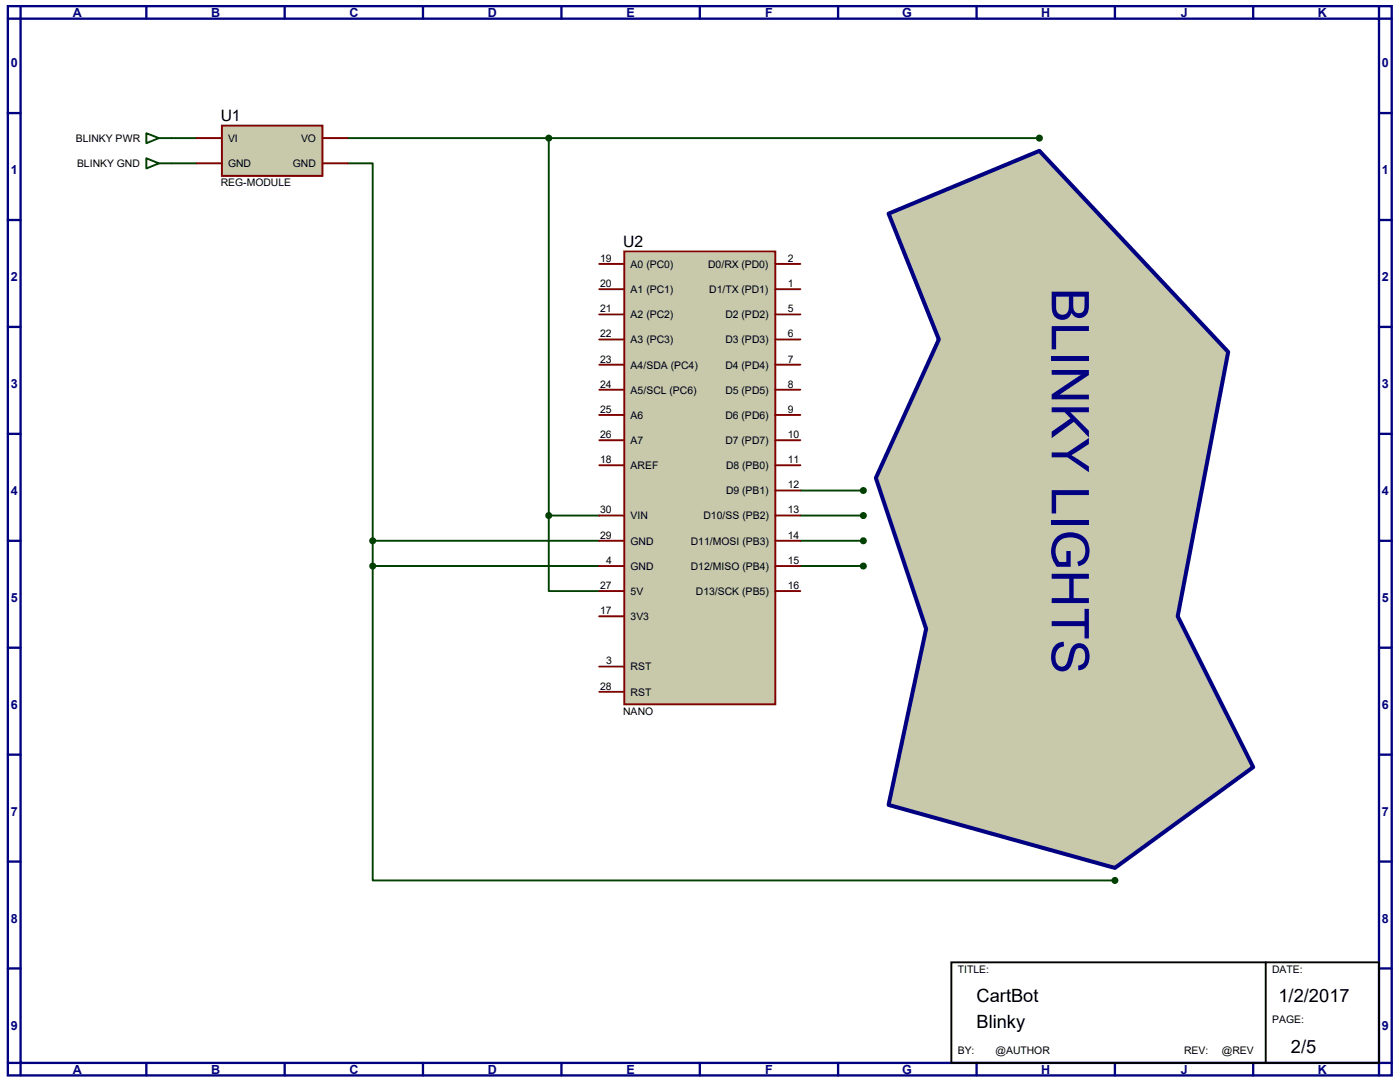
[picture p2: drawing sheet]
<svg xmlns="http://www.w3.org/2000/svg" width="279mm" height="216mm" viewBox="0 0 279 216" stroke-linecap="round" stroke-linejoin="round" font-family="sans-serif">
<g fill="none" stroke="#000080" stroke-width=".47">
<path d="M1.6 1.2h276.1v213.4h-276.1zM4.1 3.7h271.1v208.4h-271.1zM4.1 1.2v2.5h-2.5M29.2 1.2v2.5M56.8 1.2v2.5M84.4 1.2v2.5M112.1 1.2v2.5M139.7 1.2v2.5M167.3 1.2v2.5M194.9 1.2v2.5M222.5 1.2v2.5M250.1 1.2v2.5"/>
<path d="M275.2 1.2v2.5h2.5M1.6 22.6h2.5M275.2 22.6h2.5M1.6 43.9h2.5M275.2 43.9h2.5M1.6 65.2h2.5M275.2 65.2h2.5M1.6 86.6h2.5M275.2 86.6h2.5M1.6 107.9h2.5M275.2 107.9h2.5M1.6 129.2h2.5"/>
<path d="M275.2 129.2h2.5M1.6 150.6h2.5M275.2 150.6h2.5M1.6 171.9h2.5M275.2 171.9h2.5M1.6 193.3h2.5M275.2 193.3h2.5M1.6 212.1h2.5v2.5M29.2 212.1v2.5M56.8 212.1v2.5M84.4 212.1v2.5M112.1 212.1v2.5"/>
<path d="M139.7 212.1v2.5M167.3 212.1v2.5M194.9 212.1v2.5M222.5 212.1v2.5M250.1 212.1v2.5M277.7 212.1h-2.5v2.5"/>
</g>
<path d="M189.9 192h85.3v20.1h-85.3zM252.6 192v20.1" fill="none" stroke="#000" stroke-width=".38"/>
<g fill="none" stroke="#004000" stroke-width=".38">
<path d="M34.2 27.6h5M34.2 32.6h5M69.4 32.6h5v75.3M69.4 27.6h138M109.5 27.6v75.3M159.7 97.9h12.6M74.4 112.9v62.8h148.1M74.4 107.9h45.2M74.4 112.9h45.2M74.4 107.9v5M109.5 102.9v15h10.1M109.5 102.9h10.1"/>
<path d="M159.7 107.9h12.6M159.7 102.9h12.6M159.7 112.9h12.6"/>
</g>
<path d="M44.3 25.1h20v10h-20z" fill="#c8c8aa" stroke="#800000" stroke-width=".38"/>
<path d="M39.2 27.6h5.1M39.2 32.6h5.1M64.3 27.6h5.1M64.3 32.6h5.1" fill="none" stroke="#800000" stroke-width=".38"/>
<path d="M29.2 26.6l2.5 1-2.5 1zM29.2 31.6l2.5 1-2.5 1zM31.7 27.6h2.5M31.7 32.6h2.5" fill="none" stroke="#004000" stroke-width=".38"/>
<path d="M124.6 50.2h30.1v90.3h-30.1z" fill="#c8c8aa" stroke="#800000" stroke-width=".38"/>
<g fill="none" stroke="#800000" stroke-width=".38">
<path d="M119.6 57.7h5M119.6 52.7h5M154.7 57.7h5M154.7 52.7h5M119.6 62.7h5M119.6 67.7h5M119.6 72.8h5M119.6 77.8h5M154.7 62.7h5M154.7 67.7h5M154.7 72.8h5M154.7 77.8h5"/>
<path d="M119.6 82.8h5M119.6 87.8h5M119.6 92.8h5M154.7 82.8h5M154.7 87.8h5M154.7 92.8h5M154.7 97.9h5M119.6 112.9h5M119.6 102.9h5M119.6 107.9h5M119.6 117.9h5M154.7 112.9h5"/>
<path d="M154.7 102.9h5M154.7 107.9h5M154.7 117.9h5M119.6 133h5M119.6 123h5M119.6 138h5"/>
</g>
<g fill="#004000" stroke="#004000" stroke-width=".38">
<circle cx="74.4" cy="107.9" r=".51"/>
<circle cx="109.5" cy="102.9" r=".51"/>
</g>
<path d="M177.3 42.6l30.1-12.5 37.7 40.1-10.1 52.8 15.1 30.1-27.6 20.1-45.2-12.6 7.5-35.1-10-30.1 12.6-27.7z" fill="#c8c8aa" stroke="#000080" stroke-width=".8"/>
<g fill="#004000" stroke="#004000" stroke-width=".38">
<circle cx="109.5" cy="27.6" r=".51"/>
<circle cx="207.4" cy="27.6" r=".51"/>
<circle cx="74.4" cy="112.9" r=".51"/>
<circle cx="222.5" cy="175.7" r=".51"/>
<circle cx="172.3" cy="102.9" r=".51"/>
<circle cx="172.3" cy="107.9" r=".51"/>
<circle cx="172.3" cy="112.9" r=".51"/>
<circle cx="172.3" cy="97.9" r=".51"/>
</g>
<text font-size="10.4" fill="#000080" x="209.9" y="57.4" transform="rotate(90 209.9 57.4)">BLINKY LIGHTS</text>
<g font-size="3.6">
<text x="194.9" y="200">CartBot</text>
<text x="255.1" y="200">1/2/2017</text>
<text x="194.9" y="205.1">Blinky</text>
<text x="257.6" y="210.1">2/5</text>
</g>
<g font-size="3.1">
<text x="44.1" y="24.2">U1</text>
<text x="124.4" y="49.3">U2</text>
</g>
<g font-size="2.5" fill="#000080">
<text x="14.5" y="3.4">A</text>
<text x="42.1" y="3.4">B</text>
<text x="69.7" y="3.4">C</text>
<text x="97.4" y="3.4">D</text>
<text x="125" y="3.4">E</text>
<text x="152.7" y="3.4">F</text>
<text x="180.1" y="3.4">G</text>
<text x="207.8" y="3.4">H</text>
<text x="235.6" y="3.4">J</text>
<text x="263" y="3.4">K</text>
<text x="2.2" y="13.5">0</text>
<text x="275.8" y="13.5">0</text>
<text x="2.2" y="34.8">1</text>
<text x="275.8" y="34.8">1</text>
<text x="2.2" y="56.1">2</text>
<text x="275.8" y="56.1">2</text>
<text x="2.2" y="77.5">3</text>
<text x="275.8" y="77.5">3</text>
<text x="2.2" y="98.8">4</text>
<text x="275.8" y="98.8">4</text>
<text x="2.2" y="120.1">5</text>
<text x="275.8" y="120.1">5</text>
<text x="2.2" y="141.5">6</text>
<text x="275.8" y="141.5">6</text>
<text x="2.2" y="162.8">7</text>
<text x="275.8" y="162.8">7</text>
<text x="2.2" y="184.1">8</text>
<text x="275.8" y="184.1">8</text>
<text x="2.2" y="205.5">9</text>
<text x="275.8" y="205.5">9</text>
<text x="14.5" y="214.3">A</text>
<text x="42.1" y="214.3">B</text>
<text x="69.7" y="214.3">C</text>
<text x="97.4" y="214.3">D</text>
<text x="125" y="214.3">E</text>
<text x="152.7" y="214.3">F</text>
<text x="180.1" y="214.3">G</text>
<text x="207.8" y="214.3">H</text>
<text x="235.6" y="214.3">J</text>
<text x="263" y="214.3">K</text>
</g>
<g font-size="2.1">
<text x="15.1" y="28.3">BLINKY PWR</text>
<text x="45.5" y="28.3">VI</text>
<text x="60.1" y="28.3">VO</text>
<text x="15.4" y="33.4">BLINKY GND</text>
<text x="45.5" y="33.4">GND</text>
<text x="58.5" y="33.4">GND</text>
<text x="44.1" y="37.2">REG-MODULE</text>
<text x="119.8" y="52.2">19</text>
<text x="125.9" y="53.4">A0 (PC0)</text>
<text x="141.4" y="53.4">D0/RX (PD0)</text>
<text x="157.2" y="52.2">2</text>
<text x="119.8" y="57.3">20</text>
<text x="125.9" y="58.5">A1 (PC1)</text>
<text x="141.6" y="58.5">D1/TX (PD1)</text>
<text x="157.2" y="57.3">1</text>
<text x="119.8" y="62.3">21</text>
<text x="125.9" y="63.5">A2 (PC2)</text>
<text x="144.8" y="63.5">D2 (PD2)</text>
<text x="157.2" y="62.3">5</text>
<text x="119.8" y="67.3">22</text>
<text x="125.9" y="68.5">A3 (PC3)</text>
<text x="144.8" y="68.5">D3 (PD3)</text>
<text x="157.2" y="67.3">6</text>
<text x="119.8" y="72.3">23</text>
<text x="119.8" y="77.3">24</text>
<text x="125.9" y="73.5">A4/SDA (PC4)</text>
<text x="144.8" y="73.5">D4 (PD4)</text>
<text x="157.2" y="72.3">7</text>
<text x="157.2" y="77.3">8</text>
<text x="119.8" y="82.4">25</text>
<text x="125.9" y="78.5">A5/SCL (PC6)</text>
<text x="125.9" y="83.6">A6</text>
<text x="144.8" y="78.5">D5 (PD5)</text>
<text x="144.8" y="83.6">D6 (PD6)</text>
<text x="157.2" y="82.4">9</text>
<text x="119.8" y="87.4">26</text>
<text x="125.9" y="88.6">A7</text>
<text x="144.8" y="88.6">D7 (PD7)</text>
<text x="157.2" y="87.4">10</text>
<text x="119.8" y="92.4">18</text>
<text x="125.9" y="93.6">AREF</text>
<text x="144.9" y="93.6">D8 (PB0)</text>
<text x="157.2" y="92.4">11</text>
<text x="144.9" y="98.6">D9 (PB1)</text>
<text x="157.2" y="97.5">12</text>
<text x="119.8" y="107.5">29</text>
<text x="119.8" y="102.4">30</text>
<text x="125.9" y="103.6">VIN</text>
<text x="140.4" y="103.6">D10/SS (PB2)</text>
<text x="157.2" y="102.4">13</text>
<text x="157.2" y="107.5">14</text>
<text x="120.9" y="112.5">4</text>
<text x="125.9" y="113.7">GND</text>
<text x="125.9" y="108.7">GND</text>
<text x="137.9" y="108.7">D11/MOSI (PB3)</text>
<text x="137.9" y="113.7">D12/MISO (PB4)</text>
<text x="157.2" y="112.5">15</text>
<text x="119.8" y="117.5">27</text>
<text x="125.9" y="118.7">5V</text>
<text x="138.9" y="118.7">D13/SCK (PB5)</text>
<text x="157.2" y="117.5">16</text>
<text x="119.8" y="122.6">17</text>
<text x="125.9" y="123.7">3V3</text>
<text x="119.8" y="137.6">28</text>
<text x="120.9" y="132.6">3</text>
<text x="125.9" y="133.8">RST</text>
<text x="124.4" y="142.7">NANO</text>
<text x="125.9" y="138.8">RST</text>
<text x="191.1" y="194.1">TITLE:</text>
<text x="253.9" y="194.1">DATE:</text>
<text x="253.9" y="204.1">PAGE:</text>
<text x="191.1" y="210.4">BY:</text>
<text x="198.7" y="210.4">@AUTHOR</text>
<text x="236.3" y="210.4">REV:</text>
<text x="243.8" y="210.4">@REV</text>
</g>
</svg>
